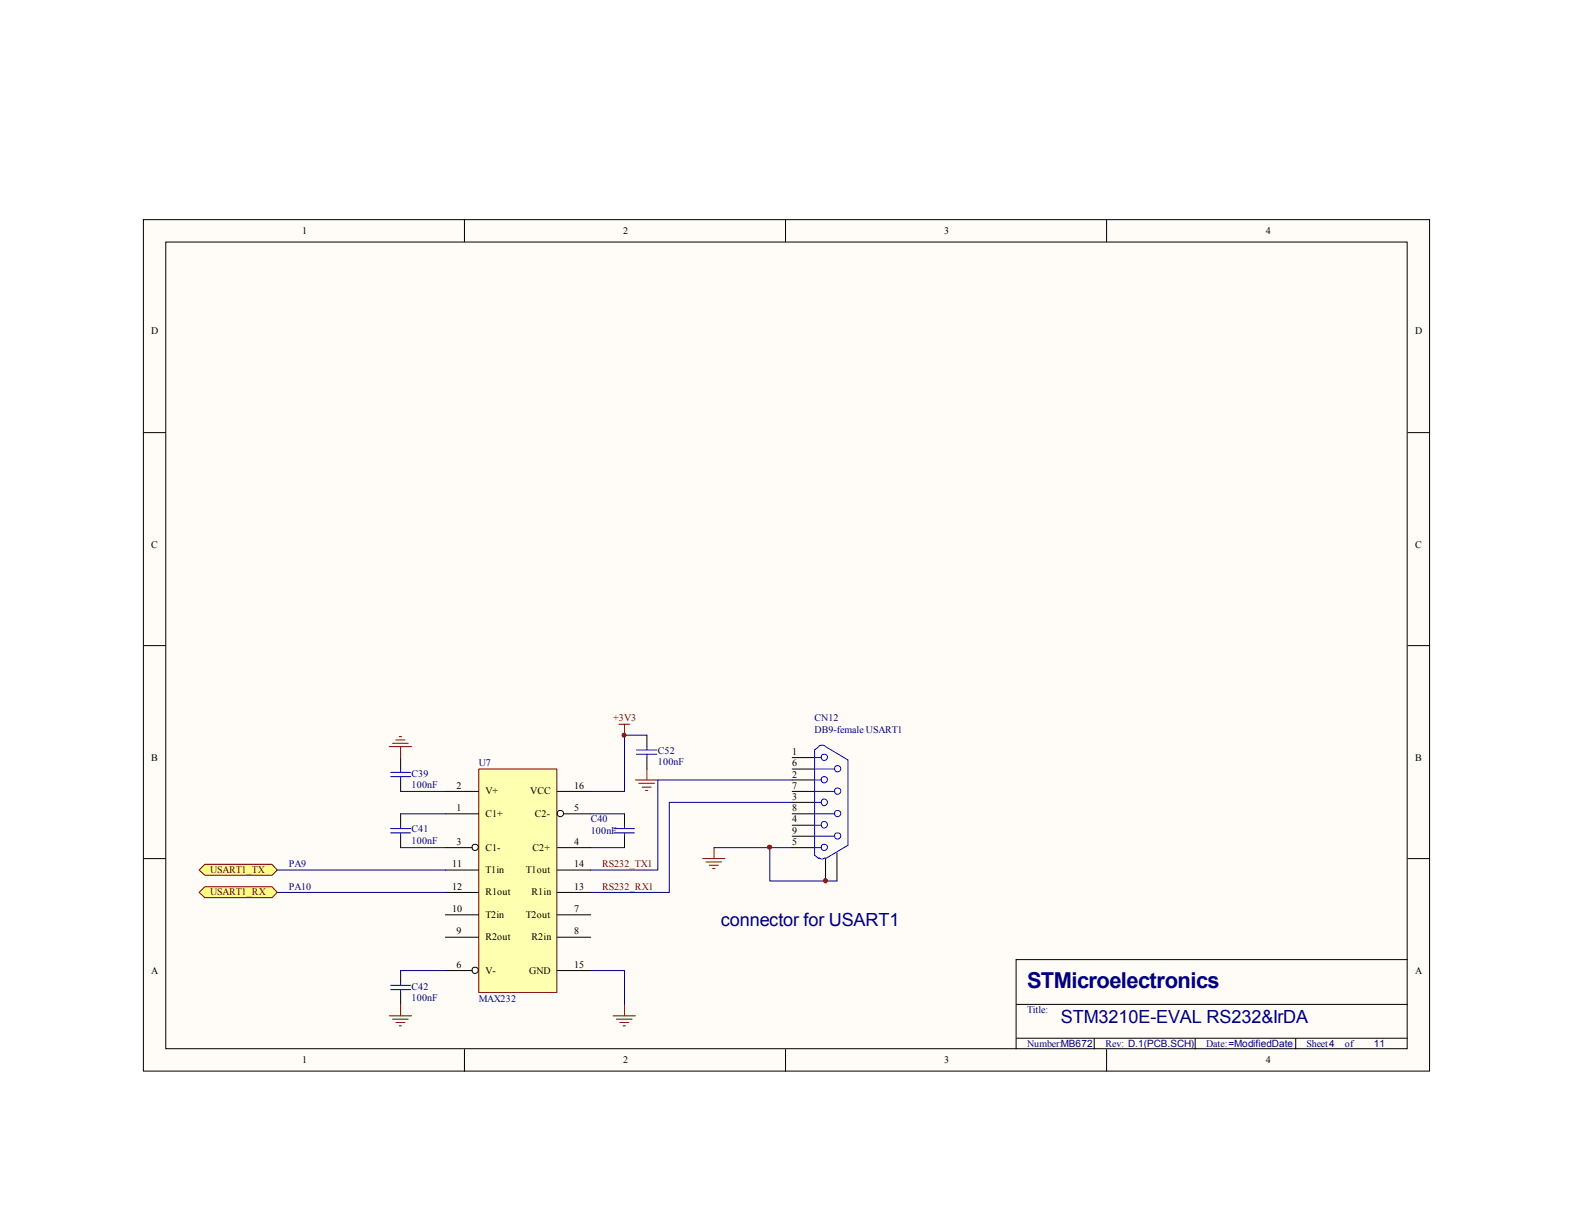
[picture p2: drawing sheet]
<svg xmlns="http://www.w3.org/2000/svg" width="279mm" height="216mm" viewBox="0 0 279 216" stroke-linecap="round" stroke-linejoin="round" font-family="sans-serif">
<path d="M25.5 39h228.6v151.3h-228.6z" fill="#fffcf8"/>
<g fill="none" stroke="#000" stroke-width=".18">
<path d="M25.5 39h228.6v151.3h-228.6zM82.5 39v4M139.6 39v4M196.7 39v4M29.5 43h220.6v143.4h-220.6zM25.5 76.9h4M250.2 76.9h4M25.5 114.7h4M250.2 114.7h4M25.5 152.6h4M250.2 152.6h4M180.6 178.5h69.6"/>
<path d="M250.2 170.5h-69.6v15.9M82.5 186.4v4M139.6 186.4v4M180.6 184.5h69.6M194.5 184.5v1.9M196.7 186.4v4M212.4 184.5v1.9M230.3 184.5v1.9"/>
</g>
<path d="M112.9 138.6h4M113.5 139.2h2.8M114.1 139.9h1.6M115 136.7v1.9M114.7 140.5h.4M111 178.5v2M109 180.5h3.9M109.6 181.1h2.8M110.2 181.7h1.6M110.7 182.3h.5" fill="none" stroke="#800000" stroke-width=".18"/>
<path d="M85.2 136.7h13.8v39.7h-13.8z" fill="#ffffb0"/>
<g fill="none" stroke="#800000" stroke-width=".18">
<path d="M69.2 132.7h4M69.8 132.1h2.8M70.4 131.5h1.6M71 130.9h.4M71.2 132.7v1.9M85.1 136.7h13.9v39.7h-13.9zM110 128.7h1.9M111 128.7v1.9M124.9 152.6h4M125.5 153.2h2.8M126.1 153.8h1.6M126.7 154.3h.4"/>
<path d="M126.9 150.6v2M71.2 178.5v2M69.2 180.5h4M69.8 181.1h2.8M70.4 181.7h1.6M71 182.3h.4"/>
</g>
<g fill="none" stroke="#000" stroke-width=".18">
<path d="M71.2 134.6v2.1M71.2 138.6v2M115 130.6v2.1M115 134.6v2.1M140.8 134.6h4M140.8 136.7h4M140.8 138.6h4M71.2 144.6v2M71.2 148.6v2M79.2 154.6h5.9M79.2 158.6h5.9M79.2 144.6h5.9"/>
<path d="M79.2 150.6h4.7M79.2 140.6h5.9M99.1 154.6h5.9M99.1 158.6h5.9M99.1 150.6h5.9M99.1 140.6h5.9M100.2 144.6h4.8M111 144.6v2M111 148.6v2M140.8 144.6h4M140.8 150.6h4M140.8 140.6h4"/>
<path d="M140.8 142.6h4M140.8 146.6h4M140.8 148.6h4M146.7 152.6v3.9M148.8 151.6v4.9M71.2 172.5v2M71.2 176.4v2.1M79.2 166.5h5.9M79.2 162.6h5.9M79.2 172.5h4.7M99.1 166.5h5.9M99.1 162.6h5.9"/>
<path d="M99.1 172.5h5.9"/>
<circle cx="84.4" cy="150.6" r=".57"/>
<circle cx="99.6" cy="144.6" r=".57"/>
<circle cx="84.4" cy="172.4" r=".57"/>
</g>
<g fill="none" stroke="#00f" stroke-width=".18">
<path d="M69.4 138h3.6M69.4 137.2h3.6M71.2 136.7v.5M71.2 138v.6M113.1 134h3.7M113.1 133.3h3.7M115 132.7v.6M115 134v.6M144.8 138.6h1.2M144.8 136.7h3.5M144.8 134.6h1.2M145.5 132.6l.6-.2 .5 .2"/>
<path d="M145.5 132.7l-.7 .6v18.7l.7 .6M146.7 132.7l4 2.3v15.2l-4 2.4M69.4 148h3.6M69.4 147.2h3.6M71.2 146.6v.6M71.2 148v.6M109.1 148h3.7M109.1 147.2h3.7M111 146.6v.6M111 148v.6M144.8 150.6h1.2M144.8 148.6h3.5"/>
<path d="M144.8 146.6h1.2M144.8 144.6h3.5M144.8 142.6h1.2M144.8 140.6h3.5M145.5 152.4l.6 .3 .5-.3M69.4 175.1h3.6M69.4 175.9h3.6M71.2 174.5v.6M71.2 175.9v.5"/>
<circle cx="146.5" cy="138.5" r=".57"/>
<circle cx="146.5" cy="134.6" r=".57"/>
<circle cx="148.9" cy="136.6" r=".57"/>
<circle cx="146.5" cy="142.6" r=".58"/>
<circle cx="146.5" cy="146.5" r=".58"/>
<circle cx="146.5" cy="150.6" r=".57"/>
<circle cx="148.9" cy="148.5" r=".57"/>
<circle cx="148.9" cy="140.6" r=".57"/>
<circle cx="148.9" cy="144.6" r=".57"/>
</g>
<g fill="none" stroke="#000080" stroke-width=".18">
<path d="M115 130.6h-4v10h-6M140.8 138.6h-23.9v16h-11.9M49.3 158.6h29.9M71.2 150.6h8M71.2 144.6h8M71.2 140.6h8M105 150.6h6M105 144.6h6M126.9 150.6h13.9M136.8 150.6v5.9h12M140.8 142.6h-21.8v16h-14M71.2 172.5h8"/>
<path d="M105 172.5h6v6"/>
</g>
<g fill="#ffff80" stroke="#800000" stroke-width=".18">
<path d="M36.4 153.6h11.9l1 1-1 .9h-11.9l-1-.9z" fill-rule="evenodd"/>
<path d="M36.4 157.6h11.9l1 1-1 .9h-11.9l-1-.9z" fill-rule="evenodd"/>
</g>
<path d="M49.3 154.6h29.9" fill="none" stroke="#000080" stroke-width=".18"/>
<g fill="#800000" stroke="#800000" stroke-width=".18">
<circle cx="110.9" cy="130.6" r=".35"/>
<circle cx="136.8" cy="150.5" r=".37"/>
<circle cx="146.7" cy="156.5" r=".36"/>
</g>
<text font-size="3.9" fill="#000080" x="182.5" y="175.5">STMicroelectronics</text>
<g font-size="3.2" fill="#000080">
<text x="128.1" y="164.6">connector for USART1</text>
<text x="188.6" y="181.8">STM3210E-EVAL RS232&amp;IrDA</text>
</g>
<g font-size="1.8">
<text x="53.7" y="41.6">1</text>
<text x="110.7" y="41.6">2</text>
<text x="167.8" y="41.6">3</text>
<text x="225" y="41.6">4</text>
<text x="26.8" y="59.4">D</text>
<text x="251.5" y="59.4">D</text>
<text x="26.8" y="97.4">C</text>
<text x="251.5" y="97.4">C</text>
<text x="26.8" y="135.2">B</text>
<text x="140.8" y="134.2">1</text>
<text x="140.8" y="136.1">6</text>
<text x="251.5" y="135.2">B</text>
<text x="81.1" y="140.1">2</text>
<text x="86.3" y="141.1">V+</text>
<text x="94.2" y="141.1">VCC</text>
<text x="102" y="140.1">16</text>
<text x="140.8" y="138.2">2</text>
<text x="140.8" y="140.1">7</text>
<text x="140.8" y="142.2">3</text>
<text x="81.1" y="144.1">1</text>
<text x="86.3" y="145.1">C1+</text>
<text x="95.1" y="145.1">C2-</text>
<text x="102" y="144.1">5</text>
<text x="140.8" y="144.1">8</text>
<text x="140.8" y="146.1">4</text>
<text x="140.8" y="148.2">9</text>
<text x="80.3" y="154.1">11</text>
<text x="81.1" y="150.1">3</text>
<text x="86.3" y="155.1">T1in</text>
<text x="86.3" y="151.1">C1-</text>
<text x="93.5" y="155.1">T1out</text>
<text x="94.7" y="151.1">C2+</text>
<text x="102" y="154.1">14</text>
<text x="102" y="150.1">4</text>
<text x="140.8" y="150.1">5</text>
<text x="80.3" y="158.1">12</text>
<text x="86.3" y="159.1">R1out</text>
<text x="94.5" y="159.1">R1in</text>
<text x="102" y="158.1">13</text>
<text x="80.3" y="162.1">10</text>
<text x="81.1" y="166">9</text>
<text x="86.3" y="167">R2out</text>
<text x="86.3" y="163.1">T2in</text>
<text x="93.5" y="163.1">T2out</text>
<text x="94.5" y="167">R2in</text>
<text x="102" y="162.1">7</text>
<text x="102" y="166">8</text>
<text x="26.8" y="173.1">A</text>
<text x="81.1" y="172">6</text>
<text x="86.3" y="173.1">V-</text>
<text x="94.1" y="173.1">GND</text>
<text x="102" y="172">15</text>
<text x="251.5" y="173.1">A</text>
<text x="53.7" y="189">1</text>
<text x="110.7" y="189">2</text>
<text x="167.8" y="189">3</text>
<text x="225" y="189">4</text>
</g>
<g font-size="1.8" fill="#800000">
<text x="109" y="128.2">+3V3</text>
<text x="37.3" y="155.1">USART1_TX</text>
<text x="107" y="154.1">RS232_TX1</text>
<text x="37.3" y="159.1">USART1_RX</text>
<text x="107" y="158.1">RS232_RX1</text>
</g>
<g font-size="1.8" fill="#000080">
<text x="144.8" y="128.2">CN12</text>
<text x="144.8" y="130.2">DB9-female USART1</text>
<text x="85.1" y="136.1">U7</text>
<text x="116.9" y="133.9">C52</text>
<text x="116.9" y="136">100nF</text>
<text x="73.2" y="138">C39</text>
<text x="73.2" y="140">100nF</text>
<text x="73.2" y="147.9">C41</text>
<text x="73.2" y="149.9">100nF</text>
<text x="105" y="146.1">C40</text>
<text x="105" y="148.2">100nF</text>
<text x="73.2" y="175.9">C42</text>
<text x="73.2" y="177.8">100nF</text>
<text x="85.1" y="178">MAX232</text>
<text x="182.5" y="180">Title:</text>
<text x="182.5" y="186">Number:MB672</text>
<text x="196.5" y="186">Rev: D.1(PCB.SCH)</text>
<text x="214.4" y="186">Date:=ModifiedDate</text>
<text x="232.2" y="186">Sheet4</text>
<text x="239" y="186">of</text>
<text x="244.2" y="186.1">11</text>
</g>
<g font-size="1.8" fill="#0c0087">
<text x="51.3" y="154.1">PA9</text>
<text x="51.3" y="158.1">PA10</text>
</g>
</svg>
